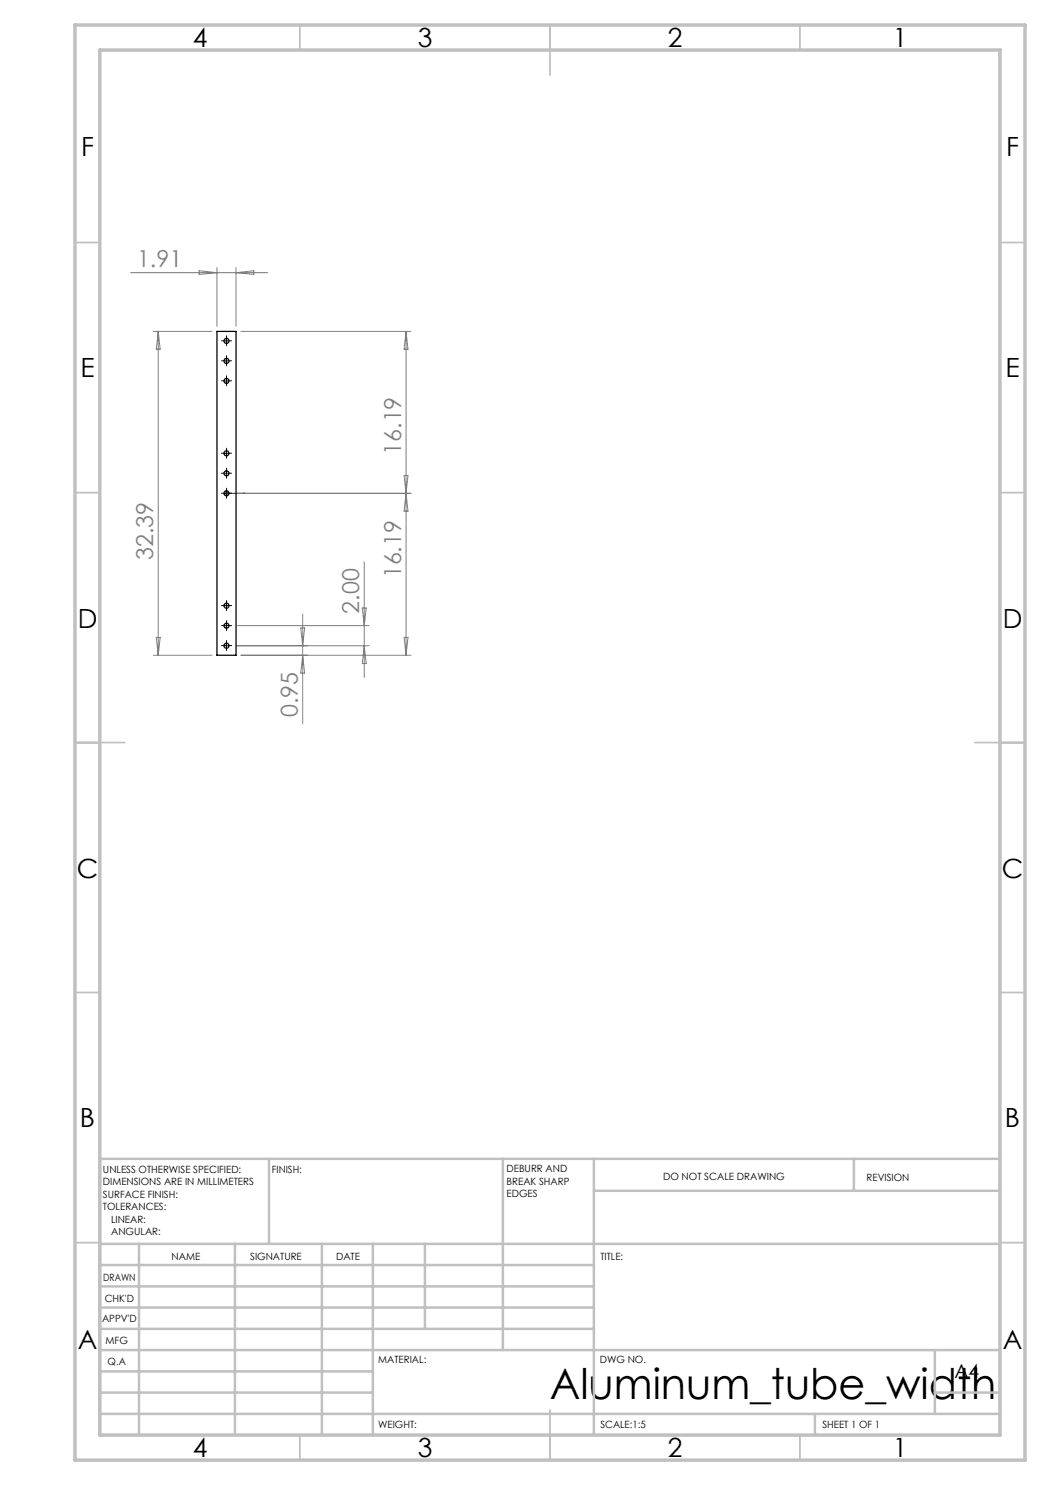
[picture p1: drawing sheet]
<svg xmlns="http://www.w3.org/2000/svg" width="210mm" height="297mm" viewBox="0 0 210 297" stroke-linecap="round" stroke-linejoin="round" font-family="sans-serif">
<path d="M45.2 98.7h.2zM45.3 98.7h.1M45.3 98.7h3.7M49 98.7h-.4h.4" fill="none" stroke="#00f" stroke-width=".2"/>
<g fill="none" stroke="#808080" stroke-width=".2">
<path d="M26.1 54.5h27.5M39.8 54.1l3.6 .4-3.6 .4zM43.4 53.5v11.8M47.2 53.5v11.8M47.2 54.5l3.6-.4v.8zM30.7 66.3h11.7M31.6 66.3v64.8M31.6 66.3l.4 3.5h-.7zM48.2 66.3h34M81.2 66.3l.4 3.5h-.8zM81.2 66.3v64.8M44.8 98.7h1"/>
<path d="M44.9 98.3l.7 .7M45.3 98.2v1M45.6 98.3l-.7 .7M47.3 98.7h34.9M80.8 95.1l.8 7.1h-.8l.8-7.1zM72.8 112.4v23.1M30.7 131.1h11.7M31.3 127.5h.7l-.4 3.6zM47.3 129.1h26.5M47.3 125.1h26.5M48.2 131.1h34M60.1 125.6h.8l-.4 3.5z"/>
<path d="M60.5 122.8v21.9M60.5 131.1l.4 3.5h-.8zM72.5 121.6h.7l-.4 3.5zM72.8 129.1l.4 3.6h-.7zM80.8 127.5h.8l-.4 3.6z"/>
</g>
<g fill="none" stroke="#000" stroke-width=".2" stroke-dasharray="15.2 1.3 1.3 1.3">
<path d="M44.8 68.2h-.5M44.8 72.2h-.5M44.8 76.2h-.5M45.3 67.7v-.5M45.3 68.7v.5M45.3 71.7v-.5M45.3 72.7v.5M45.3 75.7v-.5M45.3 76.7v.5M45.8 68.2h.5M45.8 72.2h.5M45.8 76.2h.5"/>
<path d="M44.8 98.6h-.5M44.8 94.6h-.5M44.8 90.6h-.5M45.3 98.1v-.5M45.3 99.1v.5M45.3 94.1v-.5M45.3 95.1v.5M45.3 90.1v-.5M45.3 91.1v.5M45.8 98.6h.5M45.8 94.6h.5M45.8 90.6h.5"/>
<path d="M44.8 129.1h-.5M44.8 125.1h-.5M44.8 121.1h-.5M45.3 128.6v-.5M45.3 129.6v.5M45.3 124.6v-.5M45.3 125.6v.5M45.3 120.6v-.5M45.3 121.6v.5M45.8 129.1h.5M45.8 125.1h.5M45.8 121.1h.5"/>
</g>
<g fill="none" stroke="#000" stroke-width=".2">
<path d="M44.8 68.2h1M44.8 72.2h1M44.8 76.2h1M45.3 67.7v1M45.3 71.7v1M45.3 75.7v1M44.8 98.7h1M44.8 94.6h1M44.8 90.7h1M45.3 90.2v1M45.3 94.2v1M45.3 98.2v1"/>
<path d="M44.8 129.1h1M44.8 125.1h1M44.8 121.1h1M45.3 120.6v1M45.3 124.6v1.1M45.3 128.7v.9"/>
</g>
<g fill="none" stroke="#c0c0c0" stroke-width=".35">
<path d="M60 5v5M110 5v10M160 5v5M15 48.5h5M200 48.5h5M15 98.5h5M200 98.5h5M15 148.5h10M195 148.5h10M15 198.5h5M200 198.5h5M15 248.5h5"/>
<path d="M200 248.5h5M60 287v5M110 282v10M160 287v5"/>
</g>
<g fill="none" stroke="#c0c0c0" stroke-width=".5">
<path d="M53.8 231.8v17M100.6 231.8v38.2M118.8 231.8v55.2M118.8 238.2h81.2M170.8 231.8v6.4M200 231.8h-180v55.2M20 248.8h180M20 257.3h98.8M20 253h98.8M27.8 248.8v38.2M47 248.8v38.2M64.4 248.8v38.2"/>
<path d="M74.6 248.8v38.2M85 248.8v17M20 265.8h98.8M20 261.5h98.8M20 278.5h54.6M20 274.3h54.6M20 270h180M187 278.5h13M187 270v12.8M20 282.8h180M163 282.8v4.2"/>
</g>
<path d="M15 5h190v287h-190zM20 10h180v277h-180z" fill="none" stroke="#c0c0c0" stroke-width=".7"/>
<path d="M48.6 98.7h.4zM45.2 98.7h.2z" fill="#00f"/>
<g fill="none" stroke="#000" stroke-width=".25">
<path d="M43.4 66.3h3.8v64.8h-3.8z"/>
<circle cx="45.3" cy="72.2" r=".49"/>
<circle cx="45.3" cy="68.2" r=".49"/>
<circle cx="45.3" cy="76.2" r=".5"/>
<circle cx="45.3" cy="94.6" r=".49"/>
<circle cx="45.3" cy="90.7" r=".49"/>
<circle cx="45.3" cy="98.7" r=".49"/>
<circle cx="45.3" cy="129.1" r=".49"/>
<circle cx="45.3" cy="125.1" r=".49"/>
<circle cx="45.3" cy="121.1" r=".49"/>
</g>
<text font-size="8.5" x="109.9" y="279.7">Aluminum_tube_width</text>
<g font-size="5.3">
<text x="38.5" y="9.5">4</text>
<text x="83.5" y="9.5">3</text>
<text x="133.6" y="9.5">2</text>
<text x="178.6" y="9.5">1</text>
<text x="16.2" y="31.3">F</text>
<text x="201.2" y="31.3">F</text>
<text x="16.1" y="75.5">E</text>
<text x="201.1" y="75.5">E</text>
<text x="15.5" y="125.5">D</text>
<text x="200.5" y="125.5">D</text>
<text x="15.4" y="175.5">C</text>
<text x="200.4" y="175.5">C</text>
<text x="16" y="225.5">B</text>
<text x="201" y="225.5">B</text>
<text x="15.5" y="269.8">A</text>
<text x="200.5" y="269.8">A</text>
<text x="38.5" y="291.5">4</text>
<text x="83.5" y="291.5">3</text>
<text x="133.6" y="291.5">2</text>
<text x="178.6" y="291.5">1</text>
</g>
<g font-size="4.7" fill="#808080">
<text x="27.4" y="53.5">1.91</text>
<text x="80.2" y="91" transform="rotate(-90 80.2 91)">16.19</text>
<text x="30.6" y="112.1" transform="rotate(-90 30.6 112.1)">32.39</text>
<text x="80.2" y="115.7" transform="rotate(-90 80.2 115.7)">16.19</text>
<text x="71.9" y="122.7" transform="rotate(-90 71.9 122.7)">2.00</text>
<text x="59.5" y="143.4" transform="rotate(-90 59.5 143.4)">0.95</text>
</g>
<text font-size="3.9" x="190.9" y="275.5">A4</text>
<g font-size="2">
<text x="20.6" y="234.6">UNLESS OTHERWISE SPECIFIED:</text>
<text x="20.6" y="237.1">DIMENSIONS ARE IN MILLIMETERS</text>
<text x="20.6" y="239.6">SURFACE FINISH:</text>
<text x="54.4" y="234.6">FINISH:</text>
<text x="101.3" y="234.5">DEBURR AND</text>
<text x="101.3" y="237">BREAK SHARP</text>
<text x="101.3" y="239.5">EDGES</text>
<text x="132.6" y="236">DO NOT SCALE DRAWING</text>
<text x="173.3" y="236.2">REVISION</text>
<text x="20.6" y="242.1">TOLERANCES:</text>
<text x="22.2" y="244.6">LINEAR:</text>
<text x="22.2" y="247.1">ANGULAR:</text>
<text x="34.3" y="252">NAME</text>
<text x="50" y="251.9">SIGNATURE</text>
<text x="67.2" y="251.9">DATE</text>
<text x="120.1" y="251.9">TITLE:</text>
<text x="20.6" y="256.1">DRAWN</text>
<text x="20.9" y="260.3">CHK'D</text>
<text x="20.4" y="264.4">APPV'D</text>
<text x="21.1" y="268.8">MFG</text>
<text x="21.5" y="273">Q.A</text>
<text x="75.6" y="272.5">MATERIAL:</text>
<text x="120" y="272.5">DWG NO.</text>
<text x="75.6" y="285.5">WEIGHT:</text>
<text x="120.1" y="285.6">SCALE:1:5</text>
<text x="164.5" y="285.6">SHEET 1 OF 1</text>
</g>
</svg>
